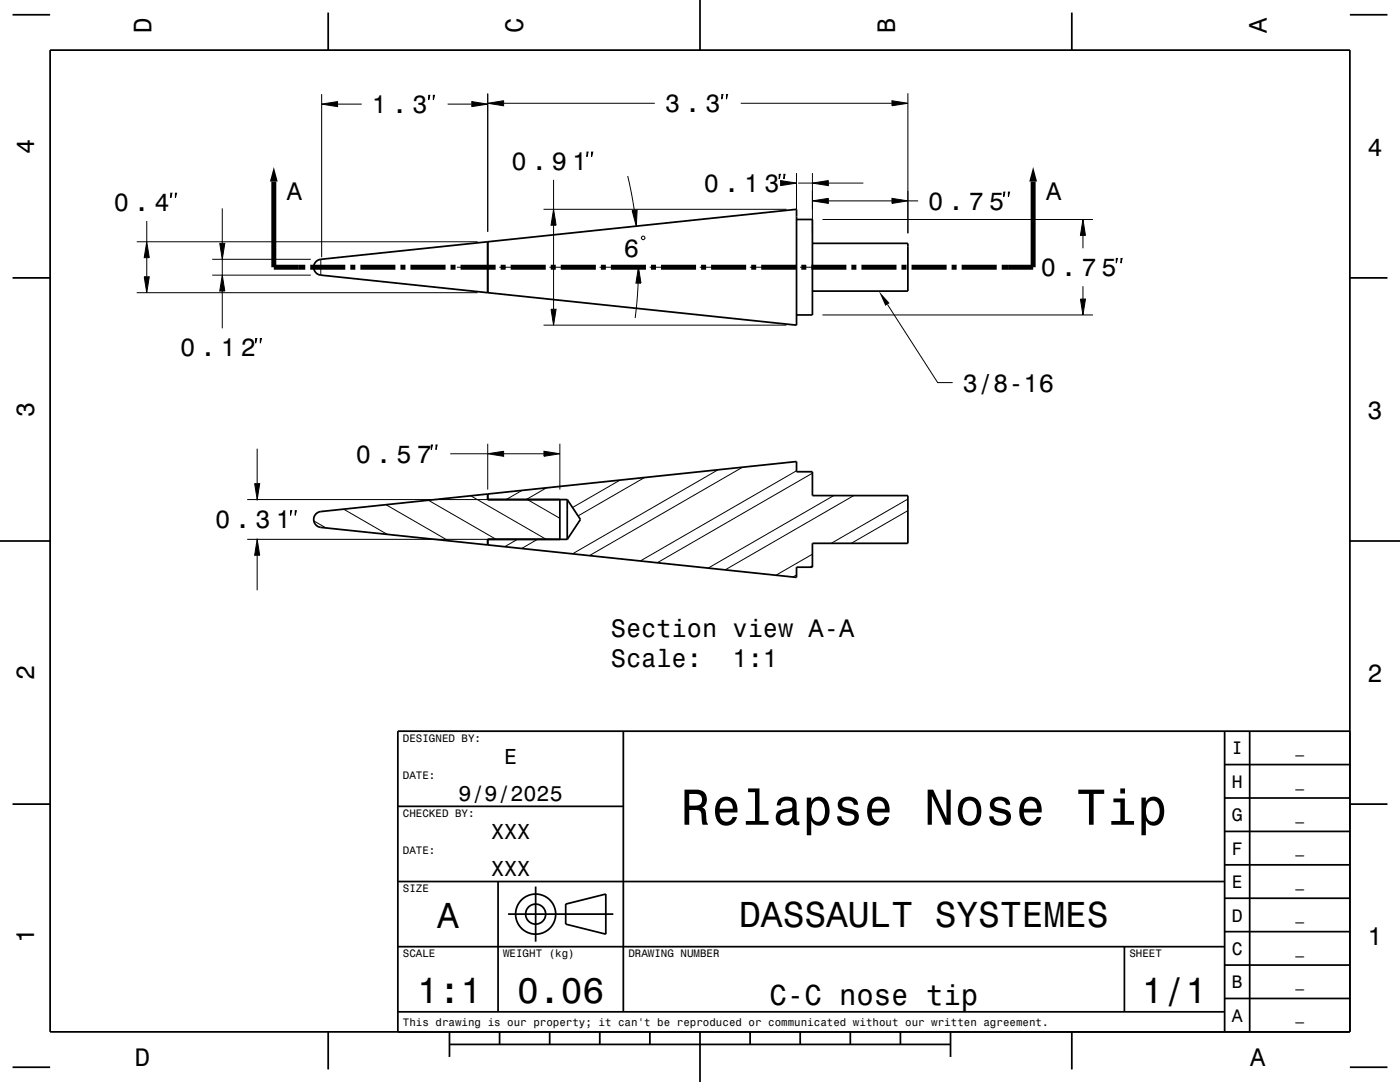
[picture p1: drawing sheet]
<svg xmlns="http://www.w3.org/2000/svg" width="279mm" height="216mm" viewBox="0 0 279 216" stroke-linecap="round" stroke-linejoin="round" font-family="sans-serif">
<g fill="none" stroke="#000" stroke-width=".2">
<path d="M64.2 18.8v32.5M85.6 19h.2l-.2 1zM86.5 19h.2l-.2 1zM97.3 18.6v27.6M144 18.9h.3l-.3 .9zM145 18.9h.2l-.2 .9zM181.2 18.6v28M34.1 38.6h.2l-.2 .9zM35 38.6h.2l-.2 .9zM64.2 20.8l3.2-.5v1zM67.4 20.8h4.8M89.3 20.8h4.9"/>
<path d="M94.2 20.3l3.1 .5-3.1 .5zM97.3 20.6l3.2-.5v1zM100.5 20.6h30.2M110.5 35.9v5.9M117.1 30.3h.3l-.3 1zM118.1 30.3h.2l-.2 1zM125.3 35.1l1.3 6.9M147.8 20.6h30.2M155.5 34.8h.2l-.2 .9zM155.8 36l3.2 .5-3.2 .5zM156.4 34.8h.3l-.3 .9zM159 34.5v7.3"/>
<path d="M159.3 36.5h2.8M162.1 36.5l3.2-.5v1zM162.1 34.5v12.1M165.3 36.5h7M178 20.1l3.2 .5-3.2 .5zM178 39.6l3.2 .5-3.2 .5zM200.3 38.3h.3l-.3 1zM201.2 38.3h.3l-.3 1zM27.3 58.4h68M27.3 48.2h68M28.8 55.2h1l-.5 3.2zM29.3 48.2l.5 3.2h-1z"/>
<path d="M29.3 44.1v4.1M29.3 51.4v3.8M42.4 54.9h19.6M42.4 51.7h19.6M43.9 48.6h1l-.5 3.1zM44.4 54.9l.5 3.2h-1zM44.4 41.6v7M44.4 51.7v3.2M44.4 58.1v7.4M64 51.7v3.2M91.2 53.3h5.4M97.6 53.3h1"/>
<path d="M99.6 53.3h7M107.6 53.3h1M108.5 41.8h48.5M109.6 53.3h7M110.5 41.8l.5 3.1h-1zM110.5 44.9v16.8M117.6 53.3h1M119.6 53.3h7M126.2 42l1-.1-.2 3.2zM127.4 56.5l-.6 7M127.4 53.3l.5 3.2h-1zM127.6 53.3h1"/>
<path d="M128 47.3l.2-.2h.3l.2 .2v.3l-.2 .2h-.3l-.2-.2zM129.6 53.3h7M137.6 53.3h1M139.6 53.3h7M147.6 53.3h1M149.6 53.3h7M157.6 53.3h1M159.6 53.3h5.5M162.1 40.1l3.2-.5v1zM164.1 43.8h54M165.3 40.1h12.7M181.2 40.1h2"/>
<path d="M215.6 59.7h1l-.5 3.1zM216.1 43.8l.5 3.2h-1zM216.1 47v2.5M216.1 57.1v2.6M222.8 51.6h.2l-.2 .9zM223.7 51.6h.2l-.2 .9zM51 67.5h.2l-.2 1zM52 67.5h.2l-.2 1zM108.5 64.9h48.5M110 61.7h1l-.5 3.2zM164.1 62.8h54M177.1 60.8l10 15.5h3"/>
<path d="M49.3 99.7h60.4M50.8 96.5h1l-.5 3.2zM51.3 89.5v7M51.3 99.7v.2M85.5 99.8l13.5 7.8M86.1 88.8h.2l-.2 .9zM87 88.8h.2l-.2 .9zM89.9 90.5h7.4M94 98.9l15 8.7M97.3 90.5l3.2-.5v1zM97.3 88.5v9.2M100.5 90.5h8.1"/>
<path d="M104.2 97.9l-3.2 1.8M105.3 99.7l6.4 3.7M108.6 90l3.1 .5-3.1 .5zM109.1 97.3l-4.1 2.4M111.7 88.5v9.2M123.7 95.8l-9.4 5.5M128.6 95.3l-13.2 7.6M143.3 93.7l-29 16.8M148.2 93.2l-30.6 17.7M159 93.9l-31.2 18M162.1 94.4l-30.9 17.9M166.4 98.9l-25.1 14.5"/>
<path d="M170.4 98.9l-25.7 14.8M181.2 99.6l-15.3 8.8M49.3 107.6h60.4M51.3 107.6l.5 3.2h-1zM51.3 107.4v.2M51.3 110.8v7M58 101.9h.2l-.2 .9zM58.9 101.9h.2l-.2 .9zM62.6 103.9l2.5 1.4M68.6 101.6l8.7 5M77 100.7l12.5 7.2M103.3 107.6l-2.6 1.5"/>
<path d="M107.3 107.6l-3.2 1.8M159 114.7l-.8 .4M162.1 112.9l-.5 .3M162.1 110.6l-7.2 4.2M181.2 101.9l-11.3 6.5"/>
</g>
<g fill="none" stroke="#000" stroke-width=".35">
<path d="M2.5 2.9h7.5M10 10h259.4v195.9h-259.4zM65.5 2.5v7.5M139.7 0v10M213.9 2.5v7.5M269.4 2.9h7.5M2.5 55.4h7.5M97.3 48.2l-33.3 3.5a1.59 1.59 0 0 0-1.4 1.6 1.59 1.59 0 0 0 1.4 1.6l33.3 3.5M97.3 48.2l61.7-6.4v23.1l-61.7-6.5M97.3 48.2v10.2M159 43.8h3.1v19h-3.1M162.1 48.6h19.1v9.5h-19.1"/>
<path d="M269.4 55.4h7.5M97.3 98.6v1.1h15.9M111.7 99.7v7.9M113.2 99.7l2.6 4-2.6 3.9M113.2 99.7v7.9M0 107.9h10M63.1 102.5l.9-.4 95-10v2h3.1v4.8h19.1v9.5h-19.1v4.8h-3.1v2l-95-10a1.59 1.59 0 0 1-1.3-1.1 1.59 1.59 0 0 1 .4-1.6zM113.2 107.6h-15.9v1.1M269.4 107.9h10M124.4 145.9v56M244.4 159.2h25M244.4 152.6h25"/>
<path d="M244.4 145.9v60M249.4 145.9v60M269.4 145.9h-190v60M2.5 160.5h7.5M79.4 175.9h165M79.4 160.9h45M99.4 175.9v26M106.9 176.9v11M244.4 179.2h25M244.4 172.6h25M244.4 165.9h25M269.4 160.5h7.5"/>
<path d="M79.4 188.9h165M101.4 182.4h21M112.9 180.4l8-2v8l-8-2zM224.4 188.9v13M244.4 199.2h25M244.4 192.6h25M244.4 185.9h25M2.5 213h7.5M65.5 205.9v7.5M79.4 201.9h165M89.7 208.4h100M89.7 205.9v5"/>
<path d="M99.7 205.9v2.5M109.7 205.9v2.5M119.7 205.9v2.5M129.7 205.9v2.5M139.7 205.9v10M149.7 205.9v2.5M159.7 205.9v2.5M169.7 205.9v2.5M179.7 205.9v2.5M189.7 205.9v5M213.9 205.9v7.5M269.4 213h7.5"/>
<circle cx="106.9" cy="182.4" r="2"/>
<circle cx="106.9" cy="182.4" r="4"/>
</g>
<g fill="none" stroke="#000" stroke-width="1" stroke-linecap="butt">
<path d="M54.6 36.2v17.1h6.3M206.2 36.2v17.1h-6.3M61.9 53.3h7M69.9 53.3h1M71.9 53.3h7M79.9 53.3h1M81.9 53.3h7M89.9 53.3h1M91.9 53.3h7M99.9 53.3h1M101.9 53.3h7M109.9 53.3h1"/>
<path d="M111.9 53.3h7M119.9 53.3h1M121.9 53.3h7M129.9 53.3h1M131.9 53.3h7M139.9 53.3h1M141.9 53.3h7M149.9 53.3h1M151.9 53.3h7M159.9 53.3h1M161.9 53.3h7M169.9 53.3h1"/>
<path d="M171.9 53.3h7M179.9 53.3h1M181.9 53.3h7M189.9 53.3h1M191.9 53.3h7"/>
</g>
<g fill="#000">
<path d="M54.6 33.3l.8 2.9h-1.5z" fill-rule="evenodd"/>
<path d="M64.2 20.8l3.2-.5v1z" fill-rule="evenodd"/>
<path d="M94.2 20.3l3.1 .5-3.1 .5z" fill-rule="evenodd"/>
<path d="M97.3 20.6l3.2-.5v1z" fill-rule="evenodd"/>
<path d="M155.8 36l3.2 .5-3.2 .5z" fill-rule="evenodd"/>
<path d="M162.1 40.1l3.2-.5v1z" fill-rule="evenodd"/>
<path d="M162.1 36.5l3.2-.5v1z" fill-rule="evenodd"/>
<path d="M178 20.1l3.2 .5-3.2 .5z" fill-rule="evenodd"/>
<path d="M206.2 33.3l.8 2.9h-1.6z" fill-rule="evenodd"/>
<path d="M28.8 55.2h1l-.5 3.2z" fill-rule="evenodd"/>
<path d="M29.3 48.2l.5 3.2h-1z" fill-rule="evenodd"/>
<path d="M43.9 48.6h1l-.5 3.1z" fill-rule="evenodd"/>
<path d="M44.4 54.9l.5 3.2h-1z" fill-rule="evenodd"/>
<path d="M110.5 41.8l.5 3.1h-1z" fill-rule="evenodd"/>
<path d="M126.2 42l1-.1-.2 3.2z" fill-rule="evenodd"/>
<path d="M127.4 53.3l.5 3.2h-1z" fill-rule="evenodd"/>
<path d="M178 39.6l3.2 .5-3.2 .5z" fill-rule="evenodd"/>
<path d="M215.6 59.7h1l-.5 3.1z" fill-rule="evenodd"/>
<path d="M216.1 43.8l.5 3.2h-1z" fill-rule="evenodd"/>
<path d="M110 61.7h1l-.5 3.2z" fill-rule="evenodd"/>
<path d="M175.4 58.1l2.1 2.4-.8 .5z" fill-rule="evenodd"/>
<path d="M50.8 96.5h1l-.5 3.2z" fill-rule="evenodd"/>
<path d="M97.3 90.5l3.2-.5v1z" fill-rule="evenodd"/>
<path d="M108.6 90l3.1 .5-3.1 .5z" fill-rule="evenodd"/>
<path d="M51.3 107.6l.5 3.2h-1z" fill-rule="evenodd"/>
</g>
<text font-size="10.1" x="135.8" y="164.6">Relapse Nose Tip</text>
<g font-size="7.2">
<text x="87.2" y="185.2">A</text>
<text x="147.5" y="185">DASSAULT SYSTEMES</text>
<text x="83.2" y="200.2">1:1</text>
<text x="103.2" y="200.2">0.06</text>
<text x="227.9" y="200.2">1/1</text>
</g>
<text font-size="5.8" x="153.6" y="200.5">C-C nose tip</text>
<g font-size="5">
<text x="30.2" y="6.5" transform="rotate(-90 30.2 6.5)">D</text>
<text x="104.4" y="6.5" transform="rotate(-90 104.4 6.5)">C</text>
<text x="178.6" y="6.5" transform="rotate(-90 178.6 6.5)">B</text>
<text x="252.8" y="6.5" transform="rotate(-90 252.8 6.5)">A</text>
<text x="74.2" y="22.5">1 . 3</text>
<text x="132.7" y="22.4">3 . 3</text>
<text x="6.8" y="30.7" transform="rotate(-90 6.8 30.7)">4</text>
<text x="102.1" y="33.8">0 . 9 1</text>
<text x="272.9" y="31">4</text>
<text x="57.3" y="40">A</text>
<text x="140.4" y="38.3">0 . 1 3</text>
<text x="185.3" y="41.8">0 . 7 5</text>
<text x="208.8" y="40">A</text>
<text x="22.8" y="42.1">0 . 4</text>
<text x="124.5" y="51.3">6</text>
<text x="207.7" y="55.1">0 . 7 5</text>
<text x="36" y="71">0 . 1 2</text>
<text x="6.8" y="83.2" transform="rotate(-90 6.8 83.2)">3</text>
<text x="192.1" y="78.2">3/8-16</text>
<text x="272.9" y="83.5">3</text>
<text x="71" y="92.3">0 . 5 7</text>
<text x="42.9" y="105.4">0 . 3 1</text>
<text x="121.9" y="127.1">Section view A-A</text>
<text x="6.8" y="135.7" transform="rotate(-90 6.8 135.7)">2</text>
<text x="121.9" y="133.1">Scale:</text>
<text x="146.2" y="133.1">1:1</text>
<text x="272.9" y="136">2</text>
<text x="6.8" y="188.2" transform="rotate(-90 6.8 188.2)">1</text>
<text x="272.9" y="188.5">1</text>
<text x="26.9" y="212.7">D</text>
<text x="249.5" y="212.7">A</text>
</g>
<g font-size="4.3">
<text x="100.6" y="152.4">E</text>
<text x="91.5" y="159.9">9/9/2025</text>
<text x="98" y="167.4">XXX</text>
<text x="98" y="174.9">XXX</text>
</g>
<g font-size="3.6">
<text x="245.8" y="150.5">I</text>
<text x="245.8" y="157.2">H</text>
<text x="245.8" y="163.9">G</text>
<text x="245.8" y="170.5">F</text>
<text x="245.8" y="177.2">E</text>
<text x="245.8" y="183.9">D</text>
<text x="245.8" y="190.5">C</text>
<text x="245.8" y="197.2">B</text>
<text x="245.8" y="203.9">A</text>
</g>
<g font-size="2.9">
<text x="258.5" y="150.3">_</text>
<text x="258.5" y="156.9">_</text>
<text x="258.5" y="163.6">_</text>
<text x="258.5" y="170.3">_</text>
<text x="258.5" y="176.9">_</text>
<text x="258.5" y="183.6">_</text>
<text x="258.5" y="190.3">_</text>
<text x="258.5" y="196.9">_</text>
<text x="258.5" y="203.6">_</text>
</g>
<g font-size="2.2">
<text x="80.4" y="148">DESIGNED BY:</text>
<text x="80.4" y="155.5">DATE:</text>
<text x="80.4" y="163">CHECKED BY:</text>
<text x="80.4" y="170.5">DATE:</text>
<text x="80.4" y="178">SIZE</text>
<text x="80.4" y="191">SCALE</text>
<text x="100.4" y="191">WEIGHT (kg)</text>
<text x="125.4" y="191">DRAWING NUMBER</text>
<text x="225.4" y="191">SHEET</text>
<text x="80.4" y="204.7">This drawing is our property; it can't be reproduced or communicated without our written agreement.</text>
</g>
</svg>
